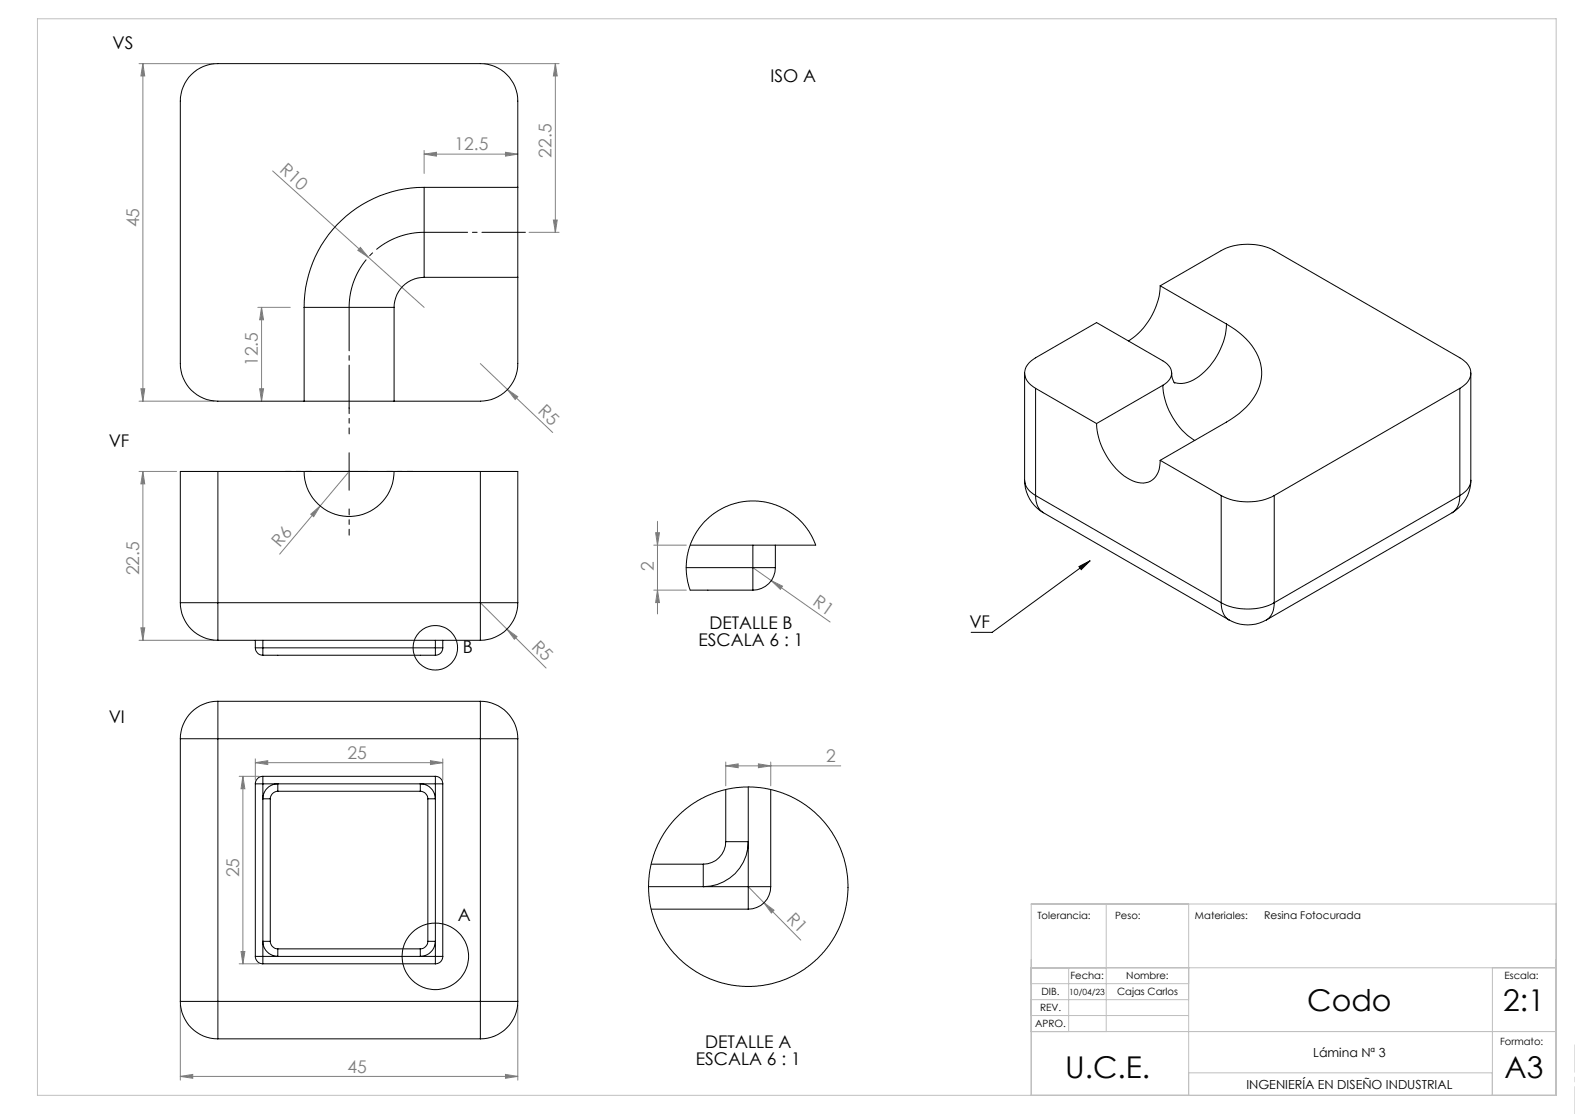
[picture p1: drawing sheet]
<svg xmlns="http://www.w3.org/2000/svg" width="420mm" height="297mm" viewBox="0 0 420 297" stroke-linecap="round" stroke-linejoin="round" font-family="sans-serif">
<path d="M113.1 61.9a20 20 0 0 0-20 20" fill="none" stroke="#000" stroke-width=".27" stroke-dasharray="15.2 1.3 1.3 1.3" stroke-dashoffset="1.4" stroke-linecap="butt"/>
<g fill="none" stroke="#000" stroke-width=".27">
<path d="M88.1 125.7h10M93.1 120.7v10M287.7 151.1l3-1.6-2.4 2.4zM290.7 149.5l-26.1 19.1h-5.6"/>
<circle cx="116.1" cy="172.7" r="5.9"/>
<circle cx="116.1" cy="255" r="8.9"/>
</g>
<g fill="none" stroke="#808080" stroke-width=".27">
<path d="M37.1 17h20M38.1 17l.5 3.2h-1zM38.1 17v90M129.1 17h20M148.1 17l.5 3.2h-1zM148.1 17v44.9M72.7 45.6l40.4 36.3M113.1 41.1l3.3-.5v1zM113.1 40.1v6.1M113.1 41.1h25M134.8 40.6l3.3 .5-3.3 .5zM147.6 58.7h1l-.5 3.2z"/>
<path d="M96.1 66l2.1 2.6-2.8-1.9zM141.1 61.9h8M68.8 81.9h8.6M69.7 81.9v25.1M69.7 81.9l.6 3.4h-1zM128.1 96.9l7.2 7M37.1 107h20M37.6 103.6h1l-.5 3.4zM69.3 103.6h1l-.6 3.4zM135.3 103.9l2.8 1.9-.7 .7zM135.3 103.9l12.1 11.4M37.1 125.7h10"/>
<path d="M38.1 125.7l.5 3.3h-1zM38.1 125.7v45M82.9 137.1l2.5-2.2-1.8 2.9zM93.1 125.7l-18.5 22M175.3 139v24.7M174.3 157.3h8.7M174.3 145.3h8.7M174.8 142h1.1l-.6 3.3zM175.3 157.3l.6 3.4h-1.1zM200.8 151.3l4.9 3.5M205.7 154.8l3 1.5-.6 .8zM205.7 154.8l15.7 11"/>
<path d="M37.1 170.7h20M37.6 167.4h1l-.5 3.3zM128.1 160.7l17.5 17.4M135.2 167.7l2.7 2-.7 .7zM63.8 207h5.3M64.8 207l.5 3.3h-1zM64.8 207v50M68.1 203.3l3.3-.5v1zM68.1 202.3v5.7M68.1 203.3h50M114.8 202.8l3.3 .5-3.3 .5zM118.1 202.3v5.7"/>
<path d="M193.5 204.2l3.4-.5v1zM193.5 203.2v6.3M193.5 204.2h30.7M202.2 203.7l3.3 .5-3.3 .5zM205.5 203.2v6.3M199.5 236.4l4.2 4.3M63.8 257h5.3M64.3 253.7h1l-.5 3.3zM203.7 240.7l2.7 2-.7 .7zM203.7 240.7l9.8 9.9M48.1 268v20M138.1 268v20"/>
<path d="M48.1 287l3.3-.5v1zM48.1 287h90M134.8 286.5l3.3 .5-3.3 .5z"/>
</g>
<path d="M93.1 115.7v-7M83.1 125.7h-7M93.1 135.7v7M103.1 125.7h7" fill="none" stroke="#000" stroke-width=".27" stroke-dasharray="15.2 1.3 1.3 1.3" stroke-dashoffset="13.6"/>
<path d="M113.1 61.9h27M93.1 108.9v-27" fill="none" stroke="#000" stroke-width=".27" stroke-dasharray="15.2 1.3 1.3 1.3" stroke-dashoffset="3.6"/>
<path d="M420 297v-18.4" fill="none" stroke="#c0c0c0" stroke-width=".27" stroke-dasharray="15.2 1.3 1.3 1.3" stroke-dashoffset="7.9"/>
<path d="M10 5h405v287h-405zM275 258h140M285 258v17M295 240.9v34.1M316.4 240.9l.6 .1v51M398 258v34M415 241h-140v51M275 275h140M275 266.5h42M275 262.3h42M275 270.8h42M317 286h81" fill="none" stroke="#c0c0c0" stroke-width=".27"/>
<path d="M287.7 151.1l3-1.6-2.4 2.4z" fill="#000"/>
<g fill="#808080">
<path d="M96.1 66l2.1 2.6-2.8-1.9z"/>
<path d="M82.9 137.1l2.5-2.2-1.8 2.9z"/>
<path d="M203.7 240.7l2.7 2-.7 .7z"/>
<path d="M135.2 167.7l2.7 2-.7 .7z"/>
<path d="M135.3 103.9l2.8 1.9-.7 .7z"/>
<path d="M205.7 154.8l3 1.5-.6 .8z"/>
<path d="M48.1 287l3.3-.5v1zM134.8 286.5l3.3 .5-3.3 .5zM68.1 203.3l3.3-.5v1zM114.8 202.8l3.3 .5-3.3 .5zM113.1 41.1l3.3-.5v1zM134.8 40.6l3.3 .5-3.3 .5zM193.5 204.2l3.4-.5v1zM202.2 203.7l3.3 .5-3.3 .5z"/>
<path d="M175.3 157.3l.6 3.4h-1.1zM174.8 142h1.1l-.6 3.3z"/>
<path d="M147.6 58.7h1l-.5 3.2zM148.1 17l.5 3.2h-1z"/>
<path d="M69.3 103.6h1l-.6 3.4zM69.7 81.9l.6 3.4h-1z"/>
<path d="M38.1 125.7l.5 3.3h-1zM37.6 167.4h1l-.5 3.3zM64.8 207l.5 3.3h-1zM64.3 253.7h1l-.5 3.3zM38.1 17l.5 3.2h-1zM37.6 103.6h1l-.5 3.4z"/>
</g>
<g fill="none" stroke="#000" stroke-width=".27">
<path d="M113.1 49.9a32 32 0 0 0-32 32M113.1 49.9v24M113.1 49.9h25M138.1 49.9v-23a10 10 0 0 0-10-9.9h-70a10 10 0 0 0-10 9.9v70a10 10 0 0 0 10 10.1h23M138.1 49.9v24M113.1 73.9a8 8 0 0 0-8 8M113.1 73.9h25M138.1 73.9v23a10 10 0 0 1-10 10.1h-23M309.4 76.2l16.2-9.4a15.6 15.6 0 0 1 14.2 0l49.5 28.6a4.5 4.5 0 0 1 2.7 5.2l-.9 1.6-1.8 1.3M309.4 76.2a18.6 18.6 0 0 1-8.5 14.7M309.4 76.2l17.7 10.2M81.1 81.9h24"/>
<path d="M81.1 81.9v25.1M105.1 81.9v25.1M273.2 99.4v28.7M312.5 99.4a4.5 4.5 0 0 0 .8 2.8M327.1 86.4a17.1 17.1 0 0 1 9.2 11.6 13 13 0 0 1-4.9 11.4l-2 1.6-2.3 1.5-17.7 10.2M327.1 86.4a18.3 18.3 0 0 1-9.6 15.3l-2.3 .5-2.1-.3M392.2 99.4v28.7M81.1 107h24M276.2 103.5l16.2 9.4M276.2 103.5v28.6M292.4 112.9a18.8 18.8 0 0 0 8.9 14.9 5.1 5.1 0 0 0 6.9-.7l.9-1.9 .3-2.5M310.1 102.7a3.3 3.3 0 0 0 1.5-5.2l-1.5-1.3-17.7-10.2-16.2 9.4a4.8 4.8 0 0 0-2.9 4.6 5.2 5.2 0 0 0 2.9 3.5"/>
<path d="M310.1 102.7a18.9 18.9 0 0 0 8.5 14.7M310.1 102.7l-17.7 10.2M389.3 103.5l-49.5 28.6M389.3 103.5v28.6M58.1 125.7h-10v35M58.1 125.7v35M58.1 125.7h23M81.1 125.7a12 12 0 0 0 12 12 12 12 0 0 0 12-12M81.1 125.7h24M105.1 125.7h23M128.1 125.7h10v35M128.1 125.7v35"/>
<path d="M273.2 128.1a10 10 0 0 0 5 8.6M273.2 128.1a5.1 5.1 0 0 0 3 4M276.2 132.1a4.9 4.9 0 0 0 2 4.6M276.2 132.1l49.4 28.6M278.2 136.7l49.5 28.6M309.4 122.7l16.2 9.4M325.6 132.1a15.6 15.6 0 0 0 14.2 0M325.6 132.1v28.6M339.8 132.1v28.6M387.2 136.7l-49.5 28.6M389.3 132.1a5 5 0 0 1-2.1 4.6M389.3 132.1l-49.5 28.6"/>
<path d="M392.2 128.1a10.1 10.1 0 0 1-5 8.6M392.2 128.1a4.9 4.9 0 0 1-2.9 4M183 151.3h17.8M184 145.3h33.5l-1-2.2-1.3-2.1-1.3-1.7-2.4-2.2-3.6-2.1-3.5-1.1-2.3-.3h-2l-3.1 .3-3.5 1.2-3.2 1.9-2.8 2.5-2.5 3.5-1.4 3.7-.6 3.5 .1 3.4 .9 3.7h16.8M200.8 151.3v6M200.8 151.3h6M200.8 145.3v6M206.8 151.3a6 6 0 0 1-6 6M206.8 145.3v6M48.1 160.7h10M48.1 160.7a10 10 0 0 0 10 10M58.1 160.7v10"/>
<path d="M58.1 160.7h70M58.1 170.7h70M68.1 172.7a1.99 1.99 0 0 0 2 2M68.1 172.7h2M68.1 170.7v2M70.1 172.7v2M70.1 172.7h46M70.1 170.7v2M70.1 174.7h46M116.1 172.7v2M116.1 172.7h2M116.1 170.7v2"/>
<path d="M118.1 172.7a1.93 1.93 0 0 1-2 2M118.1 170.7v2M128.1 160.7v10M128.1 160.7h10M138.1 160.7a10 10 0 0 1-10 10M325.6 160.7a15.6 15.6 0 0 0 14.2 0M325.6 160.7a5.1 5.1 0 0 0 2.1 4.6M327.7 165.3a10 10 0 0 0 10 0M339.8 160.7a4.9 4.9 0 0 1-2.1 4.6M48.1 197h10M48.1 197v70M58.1 187v10"/>
<path d="M58.1 187a10 10 0 0 0-10 10M58.1 197v70M58.1 197h70M58.1 187h70M128.1 197h10M128.1 187v10M128.1 187a10 10 0 0 1 10 10M128.1 197v70M138.1 197v70M68.1 209h2M68.1 209v46M70.1 207v2"/>
<path d="M70.1 207a2.05 2.05 0 0 0-2 2M70.1 209v46M70.1 209h46M70.1 207h46M72.1 213v38M74.1 211v-2a4 4 0 0 0-4 4h2M74.1 211a2.05 2.05 0 0 0-2 2M74.1 211h38M112.1 211v-2a4 4 0 0 1 4 4h-2M112.1 211a2.05 2.05 0 0 1 2 2M114.1 213v38M116.1 209h2"/>
<path d="M116.1 207v2M116.1 207a1.99 1.99 0 0 1 2 2M116.1 209v46M118.1 209v46M193.5 210.5v13.9M199.5 209.8v26.6M205.5 210.5v25.9M172.9 236.4h26.6M173.6 230.4h13.9M193.5 224.4a6 6 0 0 1-6 6M193.5 224.4h6a11.9 11.9 0 0 1-12 12v-6M199.5 236.4h6"/>
<path d="M199.5 236.4v6M205.5 236.4a6 6 0 0 1-6 6M68.1 255a1.99 1.99 0 0 0 2 2M68.1 255h2M70.1 255v2M70.1 255h46M70.1 257h46M72.1 251h-2a4 4 0 0 0 4 4v-2M72.1 251a2.05 2.05 0 0 0 2 2M74.1 253h38M114.1 251a2.05 2.05 0 0 1-2 2M114.1 251h2a4.1 4.1 0 0 1-4 4v-2"/>
<path d="M116.1 255h2M116.1 255v2M118.1 255a1.93 1.93 0 0 1-2 2M173.6 242.4h25.9M48.1 267a10 10 0 0 0 10 10M48.1 267h10M58.1 267v10M58.1 277h70M58.1 267h70M128.1 267v10M128.1 267h10M138.1 267a10 10 0 0 1-10 10"/>
<circle cx="199.5" cy="236.4" r="26.6"/>
</g>
<g font-size="8">
<text x="348.6" y="269.5">Codo</text>
<text x="400.9" y="269.5">2:1</text>
<text x="284.1" y="287.4">U.C.E.</text>
<text x="401.2" y="287.4">A3</text>
</g>
<g font-size="4.7">
<text x="30" y="13">VS</text>
<text x="205.4" y="21.8">ISO A</text>
<text x="29" y="119.1">VF</text>
<text x="189.2" y="167.8">DETALLE B</text>
<text x="258.5" y="167.5">VF</text>
<text x="186.3" y="172.3">ESCALA 6 : 1</text>
<text x="123.4" y="174">B</text>
<text x="29" y="192.8">VI</text>
<text x="122" y="245.7">A</text>
<text x="188.1" y="279.5">DETALLE A</text>
<text x="185.5" y="284">ESCALA 6 : 1</text>
</g>
<g font-size="4.7" fill="#808080">
<text x="121.2" y="40.1">12.5</text>
<text x="74.3" y="45.7" transform="rotate(42 74.3 45.7)">R10</text>
<text x="147.1" y="42" transform="rotate(-90 147.1 42)">22.5</text>
<text x="37.1" y="60.6" transform="rotate(-90 37.1 60.6)">45</text>
<text x="68.8" y="97.6" transform="rotate(-90 68.8 97.6)">12.5</text>
<text x="143.2" y="110" transform="rotate(44 143.2 110)">R5</text>
<text x="74.7" y="146.1" transform="rotate(-50 74.7 146.1)">R6</text>
<text x="37.1" y="153.4" transform="rotate(-90 37.1 153.4)">22.5</text>
<text x="174.3" y="152.3" transform="rotate(-90 174.3 152.3)">2</text>
<text x="216.5" y="161.1" transform="rotate(35 216.5 161.1)">R1</text>
<text x="141.6" y="172.7" transform="rotate(45 141.6 172.7)">R5</text>
<text x="92.7" y="202.3">25</text>
<text x="220.3" y="203.1">2</text>
<text x="63.8" y="233.9" transform="rotate(-90 63.8 233.9)">25</text>
<text x="209.5" y="245.2" transform="rotate(46 209.5 245.2)">R1</text>
<text x="92.7" y="285.9">45</text>
</g>
<g font-size="3.3">
<text x="350.2" y="281.8">Lámina Nª 3</text>
<text x="332.4" y="290.3">INGENIERÍA EN DISEÑO INDUSTRIAL</text>
</g>
<text font-size="2.8" x="337.1" y="245.1">Resina Fotocurada</text>
<g font-size="2.7">
<text x="276.6" y="245.1">Tolerancia:</text>
<text x="297.3" y="245.1">Peso:</text>
<text x="318.7" y="245.1">Materiales:</text>
<text x="285.4" y="261">Fecha:</text>
<text x="300.3" y="261">Nombre:</text>
<text x="401.2" y="260.9">Escala:</text>
<text x="277.3" y="269.5">REV.</text>
<text x="277.7" y="265.3">DIB.</text>
<text x="297.9" y="265.3">Cajas Carlos</text>
<text x="276.1" y="273.8">APRO.</text>
<text x="400" y="278.6">Formato:</text>
</g>
<text font-size="2.3" x="285.1" y="265.3">10/04/23</text>
</svg>
